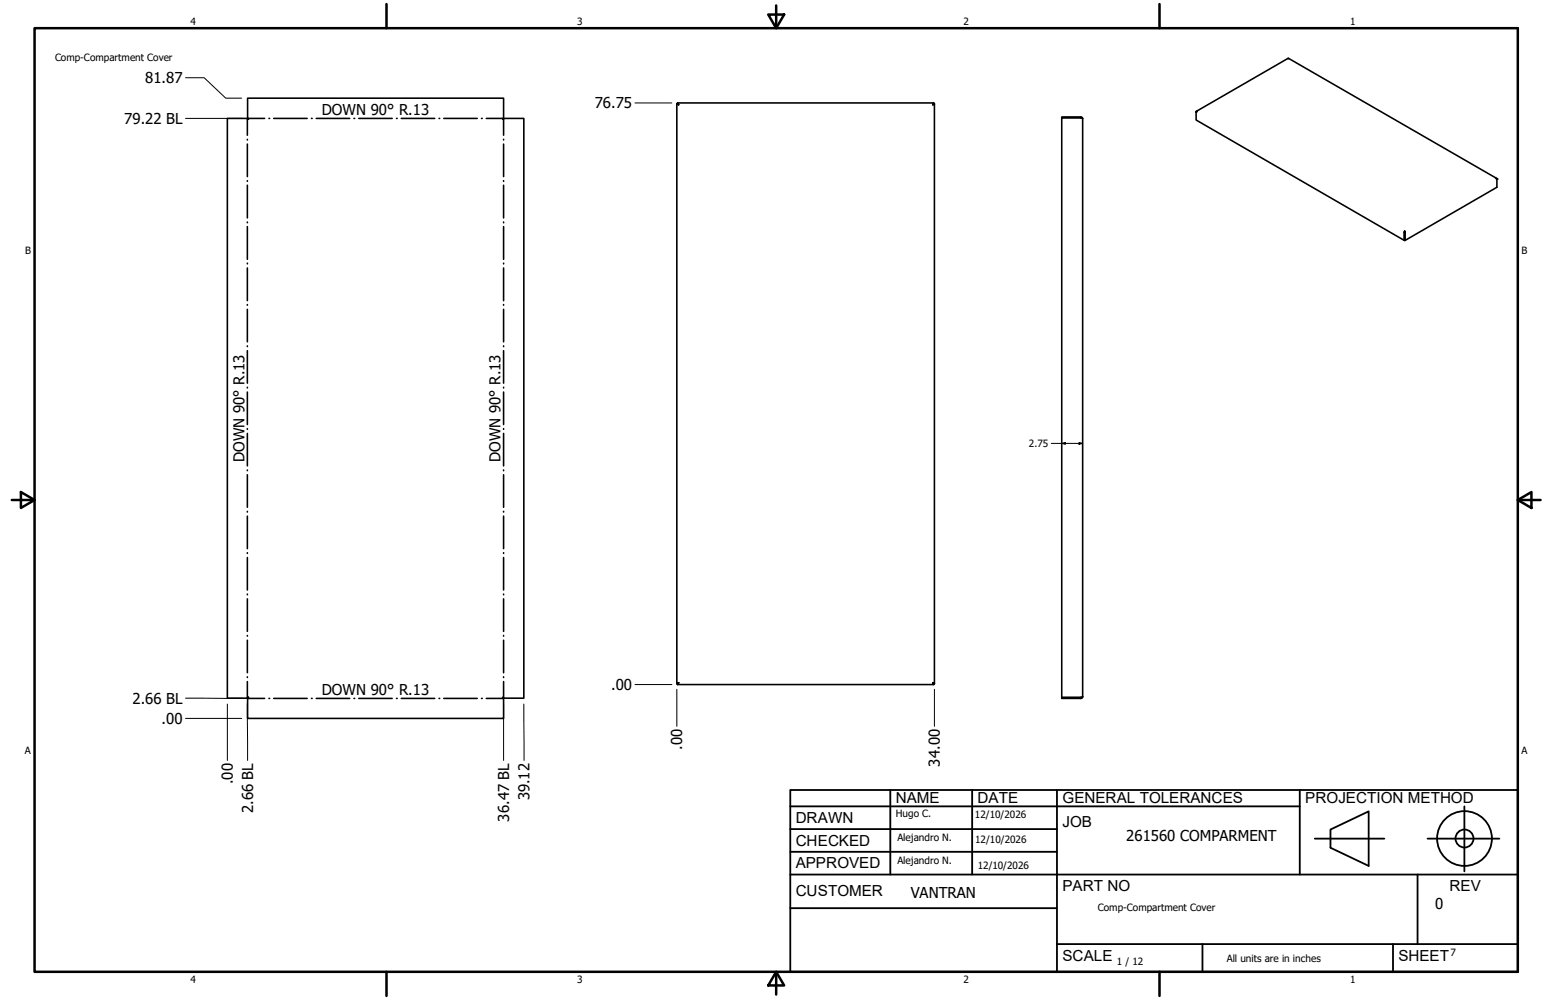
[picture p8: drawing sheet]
<svg xmlns="http://www.w3.org/2000/svg" width="432mm" height="279mm" viewBox="0 0 432 279" stroke-linecap="round" stroke-linejoin="round" font-family="sans-serif">
<!-- layer: GIGA_BendDown -->
<g fill="none" stroke="#000" stroke-width=".44">
<path d="M69.1 33.2v4.6M69.1 38.9v.2M69.3 33.1h4.6M75.1 33.1h.2M76.5 33.1h9.3M87 33.1h.2M88.3 33.1h9.4M98.9 33.1h.2M100.2 33.1h9.3M110.7 33.1h.2M112.1 33.1h9.3M122.6 33.1h.2"/>
<path d="M124 33.1h9.3M134.5 33.1h.2M135.8 33.1h4.7M140.7 33.2v4.6M140.7 38.9v.2M69.1 40.3v9M69.1 50.5v.2M69.1 51.8v9.1M140.7 40.3v9M140.7 50.5v.2M140.7 51.8v9.1M69.1 62v.2"/>
<path d="M69.1 63.3v9.2M69.1 73.5v.2M69.1 74.9v9.1M140.7 62v.2M140.7 63.3v9.2M140.7 73.5v.2M140.7 74.9v9.1M69.1 85.1v.2M69.1 86.4v9.1M69.1 96.6v.2M69.1 98v9.1M140.7 85.1v.2"/>
<path d="M140.7 86.4v9.1M140.7 96.6v.2M140.7 98v9.1M69.1 108.2v.2M69.1 109.5v9.1M69.1 119.8v.2M140.7 108.2v.2M140.7 109.5v9.1M140.7 119.8v.2M69.1 121.1v9.1M69.1 131.3v.2M69.1 132.7v9"/>
<path d="M140.7 121.1v9.1M140.7 131.3v.2M140.7 132.7v9M69.1 142.9v.2M69.1 144.2v9.1M69.1 154.4v.2M69.1 155.8v9M140.7 142.9v.2M140.7 144.2v9.1M140.7 154.4v.2M140.7 155.8v9M69.1 166v.2"/>
<path d="M69.1 167.3v9.1M69.1 177.5v.2M69.1 178.9v9.1M140.7 166v.2M140.7 167.3v9.1M140.7 177.5v.2M140.7 178.9v9.1M69.1 189.1v.2M69.1 190.4v4.5M69.3 195.1h4.6M75.1 195.1h.2M76.5 195.1h9.3"/>
<path d="M87 195.1h.2M88.3 195.1h9.4M98.9 195.1h.2M100.2 195.1h9.3M110.7 195.1h.2M112.1 195.1h9.3M122.6 195.1h.2M124 195.1h9.3M134.5 195.1h.2M135.8 195.1h4.7M140.7 189.1v.2M140.7 190.4v4.5"/>
</g>
<!-- layer: Visible (ANSI) -->
<g fill="none" stroke="#000" stroke-width=".44">
<path d="M69.2 27.4h71.5v5.4l-.3 .5 .6-.2h5.3v162h-5.3l-.6-.3 .3 .6v5.3h-71.5v-5.3l.2-.6-.6 .3h-5.3v-162h5.3l.6 .2-.2-.5zM189 29l.5 .3-.3-.3M189 29h.2M189 29v162M189.2 28.8l.3 .5-.3-.3M189.2 28.8v.2M189.2 28.8h71.6M260.8 28.8l-.3 .5 .3-.3M260.8 29l-.3 .3 .5-.3M260.8 29h.2M260.8 28.8v.2M261 29v162"/>
<path d="M301.9 32.9l.5 .2M301.9 32.7v.2h-5.4v162h5.4M301.9 32.9l.2 .1M301.9 32.7l.4 .1 .1 .3M301.9 32.7h-5.4v.2h5.4M302.4 33.1v161.5M334.1 31.4v2.1l58.1 33.7M334.1 31.1h.2l-.2 .3zM334.1 31.1l25.8-14.8 58.1 33.5M418.1 50.1l-.3-.3 .3 .1v2.4l-25.7 14.9v-2.2M392.3 64.6v.3M392.3 64.6l-.1 .4"/>
<path d="M392.3 64.9l-.1 2.3v-2.2M392.3 64.6l.1 .4M392.3 64.9l.1 2.3M392.3 64.9l-.1 .1M392.3 64.6h.1M392.3 64.9l.1 .1M189 191l.5-.2-.3 .2M189 191h.2M189.2 191l.3-.2-.3 .5M189.2 191v.3M189.2 191.3h71.6M260.8 191l-.3-.2 .5 .2"/>
<path d="M260.8 191l-.3-.2 .3 .5M260.8 191h.2M260.8 191v.3M301.9 194.9h.2M301.9 194.9h-5.4v.2h5.4M301.9 194.9v.2M302.4 194.6l-.5 .3M302.4 194.6l-.1 .3-.4 .2"/>
</g>
<g fill="#000">
<circle cx="334.1" cy="31.2" r=".22"/>
<circle cx="418.1" cy="50" r=".22"/>
</g>
<!-- layer: Borde (ANSI) -->
<g fill="none" stroke="#000" stroke-width=".7">
<path d="M9.7 7.9h414.2v263.6h-414.2zM107.9 1.1v6.8M214.6 4.1h4.4l-2.2 3.8zM216.8 1.5v6.4M323.8 1.1v6.8M3.3 139.7h6.4M5.8 137.5l3.9 2.2-3.9 2.2zM423.9 139.7l3.8-2.2v4.4zM423.9 139.7h6.4M107.9 271.5v6.8M216.8 271.5l2.2 3.8h-4.4zM216.8 271.5v6.4"/>
<path d="M323.8 271.5v6.8"/>
</g>
<!-- layer: Title (ANSI)-1 -->
<g fill="none" stroke="#000" stroke-width=".51">
<path d="M220.7 220.7h203.2v50.8h-203.2zM220.7 225.3h142.3M220.7 231.6h74.5M220.7 238h74.5M248.7 220.7v23.6M271.5 220.7v23.6M295.2 220.7v50.8M363 220.7v23.6M367.2 234.3h19.5M371.6 231.8l10.7-5.1v15.2l-10.7-5zM398.7 234.3h20.1M409 225.3v18.2"/>
<path d="M220.7 244.3h203.2M220.7 253.7h74.5M395.9 244.3v19.5M295.2 263.8h128.7M335.9 263.8v7.7M389.1 263.8v7.7"/>
<circle cx="409" cy="234.3" r="7.7"/>
<circle cx="409" cy="234.3" r="2.51"/>
</g>
<!-- layer: Cota (ANSI) -->
<g fill="none" stroke="#000" stroke-width=".28">
<path d="M51.8 33.1h15.8M51.8 21.7h5.2l6.1 5.7h4.4M177.4 28.8h10.2M293.6 123.9h8.8M296.5 123.9l1.1-.3v.5zM301.4 123.6l1 .3-1 .2zM51.8 195.1h15.8M63.5 196.7v15.8M69.1 196.6l.1 15.9M140.7 196.6v15.9M146.3 196.7l.1 15.8M177.4 191.3h10.2"/>
<path d="M189 192.6v10.3M261 192.6v10.3M51.8 200.7h15.7"/>
</g>
<path d="M296.5 123.9l1.1-.3v.5zM301.4 123.6l1 .3-1 .2z" fill="#000"/>
<g font-size="4.3">
<text x="250.2" y="224.2">NAME</text>
<text x="273" y="224.2">DATE</text>
<text x="296.7" y="224.3">GENERAL TOLERANCES</text>
<text x="364.6" y="224.3">PROJECTION METHOD</text>
<text x="222.2" y="229.9">DRAWN</text>
<text x="296.7" y="230.9">JOB</text>
<text x="222.2" y="236.3">CHECKED</text>
<text x="222.2" y="242.6">APPROVED</text>
<text x="222.2" y="250.3">CUSTOMER</text>
<text x="296.7" y="249">PART NO</text>
<text x="404.8" y="248.9">REV</text>
<text x="296.7" y="268.4">SCALE</text>
<text x="390.6" y="268.4">SHEET</text>
</g>
<g font-size="4.2">
<text x="40.6" y="23.2">81.87</text>
<text x="34.7" y="34.6">79.22 BL</text>
<text x="89.9" y="32.2">DOWN 90° R.13</text>
<text x="166.1" y="30.3">76.75</text>
<text x="68.3" y="129.1" transform="rotate(-90 68.3 129.1)">DOWN 90° R.13</text>
<text x="139.8" y="129.1" transform="rotate(-90 139.8 129.1)">DOWN 90° R.13</text>
<text x="37" y="196.6">2.66 BL</text>
<text x="89.9" y="194.2">DOWN 90° R.13</text>
<text x="170.7" y="192.8">.00</text>
<text x="45.1" y="202.2">.00</text>
<text x="190.6" y="209.5" transform="rotate(-90 190.6 209.5)">.00</text>
<text x="262.5" y="214.2" transform="rotate(-90 262.5 214.2)">34.00</text>
<text x="65" y="219.1" transform="rotate(-90 65 219.1)">.00</text>
<text x="70.7" y="227.3" transform="rotate(-90 70.7 227.3)">2.66 BL</text>
<text x="147.9" y="223.6" transform="rotate(-90 147.9 223.6)">39.12</text>
<text x="142.2" y="229.6" transform="rotate(-90 142.2 229.6)">36.47 BL</text>
<text x="314.6" y="235">261560 COMPARMENT</text>
<text x="254.4" y="250.8">VANTRAN</text>
<text x="400.9" y="254">0</text>
</g>
<g font-size="2.8">
<text x="53.2" y="6.9">4</text>
<text x="161.2" y="6.9">3</text>
<text x="269.1" y="6.9">2</text>
<text x="377.1" y="6.9">1</text>
<text x="15.4" y="17">Comp-Compartment Cover</text>
<text x="7" y="70.9">B</text>
<text x="424.9" y="70.9">B</text>
<text x="287.4" y="124.9">2.75</text>
<text x="6.9" y="210.6">A</text>
<text x="424.9" y="210.6">A</text>
<text x="250.2" y="228.3">Hugo C.</text>
<text x="272.3" y="228.4">12/10/2026</text>
<text x="250.6" y="234.9">Alejandro N.</text>
<text x="272.4" y="235.6">12/10/2026</text>
<text x="250.6" y="241.5">Alejandro N.</text>
<text x="273.1" y="242.8">12/10/2026</text>
<text x="306.6" y="254.4">Comp-Compartment Cover</text>
<text x="312" y="269.7">1 / 12</text>
<text x="342.6" y="268.7">All units are in inches</text>
<text x="405.1" y="267.1">7</text>
<text x="53.2" y="274.6">4</text>
<text x="161.2" y="274.6">3</text>
<text x="269.1" y="274.6">2</text>
<text x="377.1" y="274.6">1</text>
</g>
</svg>
